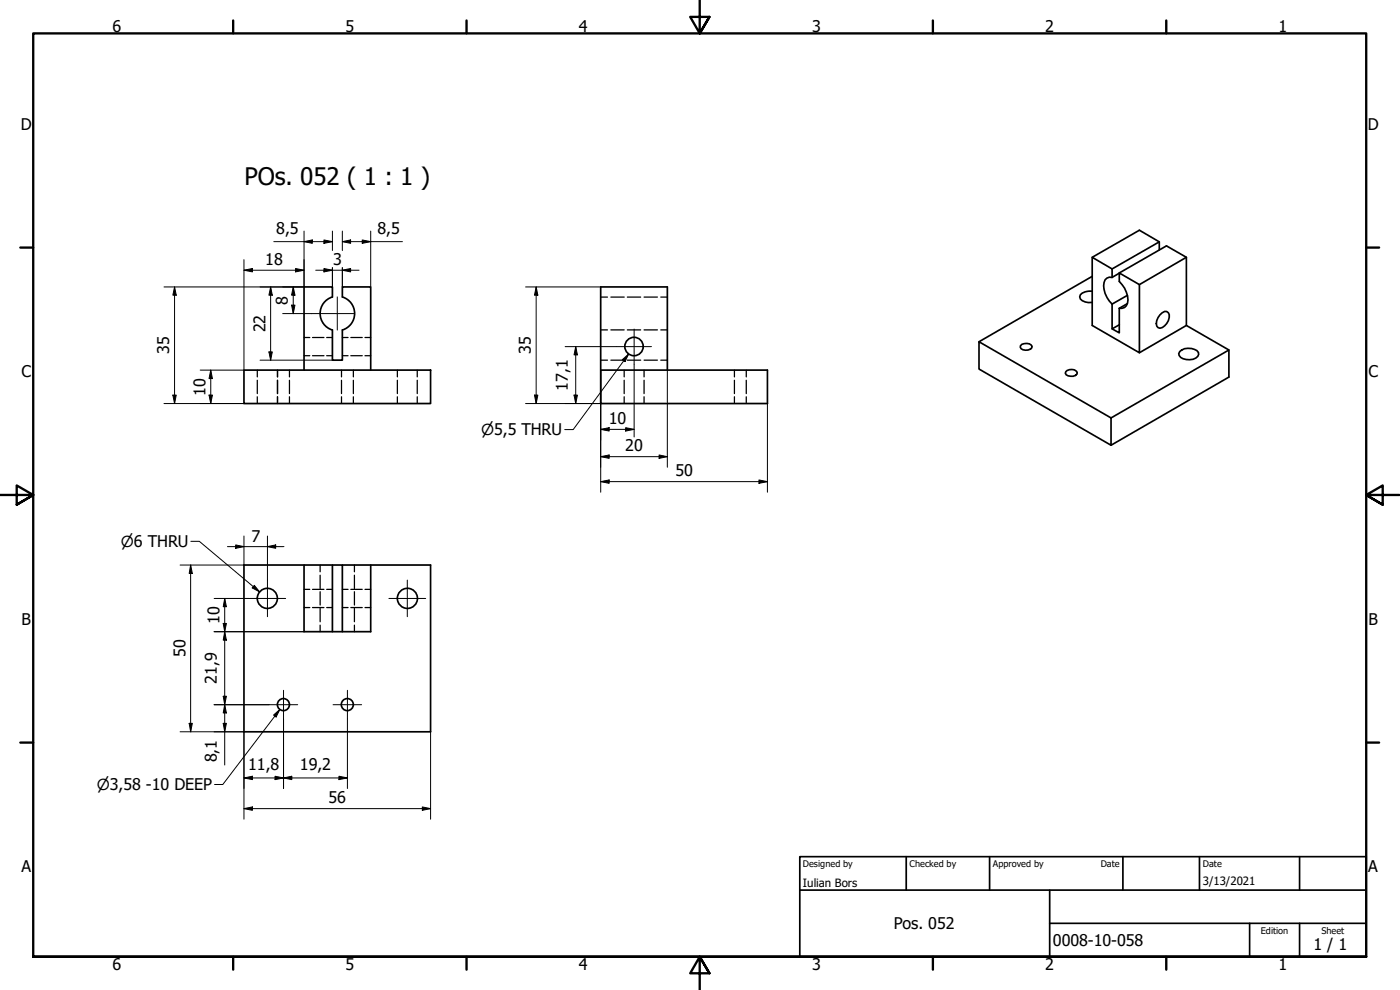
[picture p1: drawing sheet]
<svg xmlns="http://www.w3.org/2000/svg" width="420mm" height="297mm" viewBox="0 0 420 297" stroke-linecap="round" stroke-linejoin="round" font-family="sans-serif">
<!-- layer: Hidden (ISO) -->
<g fill="none" stroke="#000" stroke-width=".38">
<path d="M180.3 89.1h2M180.3 99h2M183.3 89.1h4M183.3 99h4M188.3 89.1h4M188.3 99h4M193.3 89.1h4M193.3 99h4M198.3 89.1h2M198.3 99h2M77.2 111v2.1M77.2 114.1v4"/>
<path d="M77.2 119v2.1M83.2 111v2.1M83.2 114.1v4M83.2 119v2.1M86.9 111v2.1M86.9 114.1v4M86.9 119v2.1M91.2 106.7h1.8M91.2 101.3h1.8M93.8 106.7h3.4M93.8 101.3h3.4M98 106.7h1.8"/>
<path d="M98 101.3h1.8M102.5 111v2.1M102.5 114.1v4M102.5 119v2.1M102.7 106.7h1.8M102.7 101.3h1.8M105.3 106.7h3.4M105.3 101.3h3.4M106 111v2.1M106 114.1v4M106 119v2.1M109.5 106.7h1.8"/>
<path d="M109.5 101.3h1.8M119.3 111v2.1M119.3 114.1v4M119.3 119v2.1M125.2 111v2.1M125.2 114.1v4M125.2 119v2.1M180.3 108.1h2M183.3 108.1h4M187.3 111v2.1M187.3 114.1v4M187.3 119v2.1"/>
<path d="M188.3 108.1h4M193.3 108.1h4M193.3 111v2.1M193.3 114.1v4M193.3 119v2.1M198.3 108.1h2M220.4 111v2.1M220.4 114.1v4M220.4 119v2.1M224 111v2.1M224 114.1v4M224 119v2.1"/>
<path d="M91.2 176.8h1.8M93.8 176.8h3.4M96.1 169.5v2.1M96.1 172.6v4M96.1 177.5v4M98 176.8h1.8M102.7 176.8h1.8M105.3 176.8h3.4M106.4 169.5v2.1M106.4 172.6v4M106.4 177.5v4M109.5 176.8h1.8"/>
<path d="M91.2 182.3h1.8M93.8 182.3h3.4M96.1 182.5v4M96.1 187.6v1.9M98 182.3h1.8M102.7 182.3h1.8M105.3 182.3h3.4M106.4 182.5v4M106.4 187.6v1.9M109.5 182.3h1.8"/>
</g>
<!-- layer: Visible (ISO) -->
<g fill="none" stroke="#000" stroke-width=".51">
<path d="M347.9 75v-2.4l-6-3.5-14.1 8.1M347.9 72.6l-14.1 8.1M356 77.2l-14.1 8.2M99.7 89.1a5.2 5.2 0 0 0-3.6 5 5.2 5.2 0 0 0 3.6 4.9M99.8 99v9.1h2.9v-9.1M99.8 89.1v-3h-8.6v24.9M102.7 89.1v-3h8.6v24.9M102.8 89.1a5.2 5.2 0 0 1 3.6 5 5.2 5.2 0 0 1-3.6 4.9M327.8 87.4a4.2 4.2 0 0 0-3.6 1l-.2 .7a2.49 2.49 0 0 0 2.7 1.7l1.1-.1M327.8 82.9l-34 19.6M333.8 83.2v-2.5l-6-3.5v20.4l14.1 8.2v-20.4l-6-3.5v2.5a7.7 7.7 0 0 1 2.5 6.5 2 2 0 0 1-2.5 1.6M333.8 91.2v7.5l2.1 1.2v-7.4"/>
<path d="M333.8 83.2a2.08 2.08 0 0 0-2.6 2.6 7.9 7.9 0 0 0 2.6 5.4M333.8 83.2l16.3-9.4 5.9 3.4v20.4l12.8 7.4v8.1l-35.4 20.5M335.9 97.5l-2.1 1.2M338.3 91.1l-2.4 1.4M338.3 88.6l-4.5 2.6M348.1 94.5l1.4-1h.6a1.91 1.91 0 0 1 .5 2.7 3.7 3.7 0 0 1-2.5 2.3l-.6-.2a2.71 2.71 0 0 1 .6-3.8zM356 97.6l-14.1 8.2M73.2 111h56v10.1h-56zM180.3 111h50v10.1h-50v-35h20v24.9M293.8 102.5l39.6 22.9v8.2l-39.6-22.9zM306.3 103.7a2.3 2.3 0 0 1 3.5 .2 2.03 2.03 0 0 1-3.6 .3zM319.8 111.6a2.24 2.24 0 0 1 3.5 .1 1.48 1.48 0 0 1-2 1.2l-1.3-.5-.3-.4z"/>
<path d="M354.1 105.5a4.1 4.1 0 0 1 5.6 .3 1.73 1.73 0 0 1-1.7 2 3.2 3.2 0 0 1-4.2-1.7zM368.8 105l-35.4 20.4M91.2 169.5v20h20.1v-20M99.8 169.5v20M102.7 169.5h26.5v50.1h-56v-50.1h29.5v20"/>
<circle cx="190.3" cy="104" r="2.76"/>
<circle cx="80.2" cy="179.5" r="3"/>
<circle cx="122.3" cy="179.5" r="3"/>
<circle cx="85.1" cy="211.4" r="1.81"/>
<circle cx="104.2" cy="211.4" r="1.81"/>
</g>
<!-- layer: Border (ISO) -->
<g fill="none" stroke="#000" stroke-width=".7">
<path d="M70 6.1v3.9M140 6.1v3.9M210 0v10l-2.9-4.9h5.8l-2.9 4.9 2.9-4.9M280 6.1v3.9M350 6.1v3.9M6.1 74.3h3.9M410 74.3h3.9M0 148.5h10l-5-2.8v5.7l5-2.9-5 2.9M420 148.5h-10l5-2.8v5.7l-5-2.9 5 2.9M6.1 222.8h3.9M410 222.8h3.9M10 287.1v-277.1h400v277.1h-400h400"/>
<path d="M70 287.1v3.8M140 287.1v3.8M212.9 292l-2.9-4.9 2.9 4.9h-5.8l2.9-4.9v9.9M280 287.1v3.8M350 287.1v3.8"/>
</g>
<!-- layer: Title (ISO) -->
<path d="M240 257h170v30.1h-170zM272 257v10.1M297 257v10.1M337 257v10.1M360 257v10.1M390 257v10.1M240 267.1h170M315 277h95M315 267.1v20M375 277v10.1M390 277v10.1" fill="none" stroke="#000" stroke-width=".51"/>
<!-- layer: Center Mark (ISO) -->
<path d="M93.6 94.1h12.6M101.2 89.1v9.9M190.3 98.7v10.6M185 104h10.5M74.7 179.6h11M80.3 174v11M116.7 179.6h11.1M122.2 174v11M80.8 211.4h8.5M85.1 207.1v8.6M99.9 211.4h8.6M104.3 207.1v8.6" fill="none" stroke="#000" stroke-width=".3"/>
<!-- layer: Dimension (ISO) -->
<g fill="none" stroke="#000" stroke-width=".3">
<path d="M73.2 77.9v33.1h-13.1M82.2 72.5h17.6M91.2 72.5l2.5-.5v1zM91.2 69.3v16.8h-42M97.2 72l2.6 .5-2.6 .5zM99.8 69.3v5.9M102.7 72.5l2.5-.5v1zM102.7 69.3v5.9M102.7 72.5h18.1M108.7 72l2.6 .5-2.6 .5zM111.3 69.3v16.8M52.4 86.1l.5 2.5h-1z"/>
<path d="M52.4 86.1v35M73.2 81.1l2.6-.5v1zM73.2 81.1h18M81.2 86.1l.5 2.5h-1zM81.2 86.1v22M84.8 94.1h8.8M87.5 91.6h1l-.5 2.5zM88 86.1l.5 2.5h-1zM88 86.1v8M88.7 80.6l2.5 .5-2.5 .5zM94.7 81.1h13.1M97.2 80.6l2.6 .5-2.6 .5z"/>
<path d="M99.8 80.3v5.8M102.7 81.1l2.5-.5v1zM102.7 80.3v5.8M157.7 86.1h22.6M160.9 86.1l.5 2.5h-1zM160.9 86.1v35M51.9 118.5h1l-.5 2.6zM62.7 118.5h1.1l-.6 2.6zM63.2 111l.6 2.6h-1.1zM63.2 111v10.1M78 108.1h21.8M80.7 105.6h1l-.5 2.5z"/>
<path d="M160.4 118.5h1l-.5 2.6zM169.6 104h15.4M172.3 118.5h1l-.5 2.6zM172.8 104l.5 2.5h-1zM172.8 104v17.1M180.3 111v36.7M190.3 109.3v21.8M200.3 111v29.2M49.2 121.1h24M157.7 121.1h22.6M180.3 128.8l2.5-.5v1zM180.3 137l2.5-.5v1z"/>
<path d="M180.3 128.8h10M180.3 137h20M187.8 128.3l2.5 .5-2.5 .5zM197.8 136.5l2.5 .5-2.5 .5zM230.3 121.1v26.6M180.3 144.5l2.5-.5v1zM180.3 144.5h50M227.8 144l2.5 .5-2.5 .5zM57.2 169.5l.5 2.6h-.9zM57.2 169.5v50.1M64.3 179.6h10.4M67.4 179.6l.5 2.4h-.9z"/>
<path d="M67.4 179.6v49.9M68.3 164h16.9M70.7 163.5l2.5 .5-2.5 .5zM73.2 160.8v8.7h-19.2M80.3 164l2.4-.5v1zM80.3 160.8v13.2M64.3 189.5h26.9M67 187.1h.9l-.5 2.4zM67.4 189.5l.5 2.6h-.9zM54 219.6h19.2v26.2M56.8 217h.9l-.5 2.6zM64.3 211.4h16.5"/>
<path d="M67 217h.9l-.5 2.6zM67 208.9h.9l-.5 2.5zM67.4 211.4l.5 2.5h-.9zM85.1 215.7v20.9M104.3 215.7v20.9M129.2 219.6v26.2M73.2 233.4l2.6-.5v1zM73.2 233.4h31.1M82.5 232.9l2.6 .5-2.6 .5zM85.1 233.4l2.5-.5v1zM101.7 232.9l2.6 .5-2.6 .5zM73.2 242.6l2.6-.5v1z"/>
<path d="M73.2 242.6h56M126.7 242.1l2.5 .5-2.5 .5z"/>
</g>
<g fill="#000">
<path d="M91.2 72.5l2.5-.5v1z" fill-rule="evenodd"/>
<path d="M97.2 72l2.6 .5-2.6 .5z" fill-rule="evenodd"/>
<path d="M102.7 72.5l2.5-.5v1z" fill-rule="evenodd"/>
<path d="M108.7 72l2.6 .5-2.6 .5z" fill-rule="evenodd"/>
<path d="M52.4 86.1l.5 2.5h-1z" fill-rule="evenodd"/>
<path d="M73.2 81.1l2.6-.5v1z" fill-rule="evenodd"/>
<path d="M81.2 86.1l.5 2.5h-1z" fill-rule="evenodd"/>
<path d="M87.5 91.6h1l-.5 2.5z" fill-rule="evenodd"/>
<path d="M88 86.1l.5 2.5h-1z" fill-rule="evenodd"/>
<path d="M88.7 80.6l2.5 .5-2.5 .5z" fill-rule="evenodd"/>
<path d="M97.2 80.6l2.6 .5-2.6 .5z" fill-rule="evenodd"/>
<path d="M102.7 81.1l2.5-.5v1z" fill-rule="evenodd"/>
<path d="M160.9 86.1l.5 2.5h-1z" fill-rule="evenodd"/>
<path d="M51.9 118.5h1l-.5 2.6z" fill-rule="evenodd"/>
<path d="M62.7 118.5h1.1l-.6 2.6z" fill-rule="evenodd"/>
<path d="M63.2 111l.6 2.6h-1.1z" fill-rule="evenodd"/>
<path d="M80.7 105.6h1l-.5 2.5z" fill-rule="evenodd"/>
<path d="M160.4 118.5h1l-.5 2.6z" fill-rule="evenodd"/>
<path d="M172.3 118.5h1l-.5 2.6z" fill-rule="evenodd"/>
<path d="M172.8 104l.5 2.5h-1z" fill-rule="evenodd"/>
<path d="M180.3 128.8l2.5-.5v1z" fill-rule="evenodd"/>
<path d="M180.3 137l2.5-.5v1z" fill-rule="evenodd"/>
<path d="M187.8 128.3l2.5 .5-2.5 .5z" fill-rule="evenodd"/>
<path d="M197.8 136.5l2.5 .5-2.5 .5z" fill-rule="evenodd"/>
<path d="M180.3 144.5l2.5-.5v1z" fill-rule="evenodd"/>
<path d="M227.8 144l2.5 .5-2.5 .5z" fill-rule="evenodd"/>
<path d="M57.2 169.5l.5 2.6h-.9z" fill-rule="evenodd"/>
<path d="M70.7 163.5l2.5 .5-2.5 .5z" fill-rule="evenodd"/>
<path d="M80.3 164l2.4-.5v1z" fill-rule="evenodd"/>
<path d="M67 187.1h.9l-.5 2.4z" fill-rule="evenodd"/>
<path d="M67.4 189.5l.5 2.6h-.9z" fill-rule="evenodd"/>
<path d="M67.4 179.6l.5 2.4h-.9z" fill-rule="evenodd"/>
<path d="M56.8 217h.9l-.5 2.6z" fill-rule="evenodd"/>
<path d="M67 217h.9l-.5 2.6z" fill-rule="evenodd"/>
<path d="M67 208.9h.9l-.5 2.5z" fill-rule="evenodd"/>
<path d="M67.4 211.4l.5 2.5h-.9z" fill-rule="evenodd"/>
<path d="M73.2 233.4l2.6-.5v1z" fill-rule="evenodd"/>
<path d="M82.5 232.9l2.6 .5-2.6 .5z" fill-rule="evenodd"/>
<path d="M85.1 233.4l2.5-.5v1z" fill-rule="evenodd"/>
<path d="M101.7 232.9l2.6 .5-2.6 .5z" fill-rule="evenodd"/>
<path d="M73.2 242.6l2.6-.5v1z" fill-rule="evenodd"/>
<path d="M126.7 242.1l2.5 .5-2.5 .5z" fill-rule="evenodd"/>
</g>
<!-- layer: Symbol (ISO) -->
<path d="M186.8 107.9l1.9-1.7-1.1 2.3zM188.7 106.2l-16.7 22.7h-2.5M57.3 162.4h2.5l18.1 15.2M76.3 175.6l1.6 2-2.2-1.2zM82.1 214.6l1.9-1.8-1.1 2.3zM84 212.8l-17.1 22.6h-2.5" fill="none" stroke="#000" stroke-width=".3"/>
<g fill="#000">
<path d="M186.8 107.9l1.9-1.7-1.1 2.3z" fill-rule="evenodd"/>
<path d="M76.3 175.6l1.6 2-2.2-1.2z" fill-rule="evenodd"/>
<path d="M82.1 214.6l1.9-1.8-1.1 2.3z" fill-rule="evenodd"/>
</g>
<text font-size="7.2" x="73.4" y="55.6">POs. 052 ( 1 : 1 )</text>
<g font-size="4.8">
<text x="33.7" y="9.6">6</text>
<text x="103.7" y="9.6">5</text>
<text x="173.7" y="9.6">4</text>
<text x="243.7" y="9.6">3</text>
<text x="313.7" y="9.6">2</text>
<text x="383.7" y="9.6">1</text>
<text x="6.2" y="38.9">D</text>
<text x="410.5" y="38.9">D</text>
<text x="82.9" y="70.1">8,5</text>
<text x="113.3" y="70.1">8,5</text>
<text x="79.6" y="79.5">18</text>
<text x="99.9" y="79.5">3</text>
<text x="86.4" y="91.4" transform="rotate(-90 86.4 91.4)">8</text>
<text x="79.7" y="99.7" transform="rotate(-90 79.7 99.7)">22</text>
<text x="50.8" y="106.2" transform="rotate(-90 50.8 106.2)">35</text>
<text x="159.3" y="106.2" transform="rotate(-90 159.3 106.2)">35</text>
<text x="6.4" y="113.1">C</text>
<text x="410.7" y="113.1">C</text>
<text x="61.7" y="118.7" transform="rotate(-90 61.7 118.7)">10</text>
<text x="170.4" y="117.2" transform="rotate(-90 170.4 117.2)">17,1</text>
<text x="182.7" y="127.2">10</text>
<text x="187.6" y="135.4">20</text>
<text x="202.7" y="142.9">50</text>
<text x="75.4" y="162.5">7</text>
<text x="6.4" y="187.4">B</text>
<text x="65.8" y="187.2" transform="rotate(-90 65.8 187.2)">10</text>
<text x="410.7" y="187.4">B</text>
<text x="55.6" y="197.2" transform="rotate(-90 55.6 197.2)">50</text>
<text x="65.1" y="205.2" transform="rotate(-90 65.1 205.2)">21,9</text>
<text x="65.1" y="228.8" transform="rotate(-90 65.1 228.8)">8,1</text>
<text x="74.5" y="231.1">11,8</text>
<text x="90" y="231.1">19,2</text>
<text x="98.6" y="241">56</text>
<text x="6.4" y="261.7">A</text>
<text x="410.7" y="261.7">A</text>
<text x="268.2" y="278.8">Pos. 052</text>
<text x="316" y="283.8">0008-10-058</text>
<text x="394.2" y="285">1 / 1</text>
<text x="33.7" y="290.9">6</text>
<text x="103.7" y="290.9">5</text>
<text x="173.7" y="290.9">4</text>
<text x="243.7" y="290.9">3</text>
<text x="313.7" y="290.9">2</text>
<text x="383.7" y="290.9">1</text>
</g>
<g font-size="4.6">
<text x="144.4" y="130.6">⌀5,5 THRU</text>
<text x="36.3" y="164.1">⌀6 THRU</text>
<text x="29" y="237.1">⌀3,58 -10 DEEP</text>
</g>
<g font-size="3.4">
<text x="241" y="266">Iulian Bors</text>
<text x="361" y="265.5">3/13/2021</text>
</g>
<g font-size="2.7">
<text x="241" y="260.1">Designed by</text>
<text x="273" y="260.1">Checked by</text>
<text x="298" y="260.1">Approved by</text>
<text x="330.3" y="260">Date</text>
<text x="361" y="260">Date</text>
<text x="378.4" y="280.1">Edition</text>
<text x="396.6" y="280.1">Sheet</text>
</g>
</svg>
